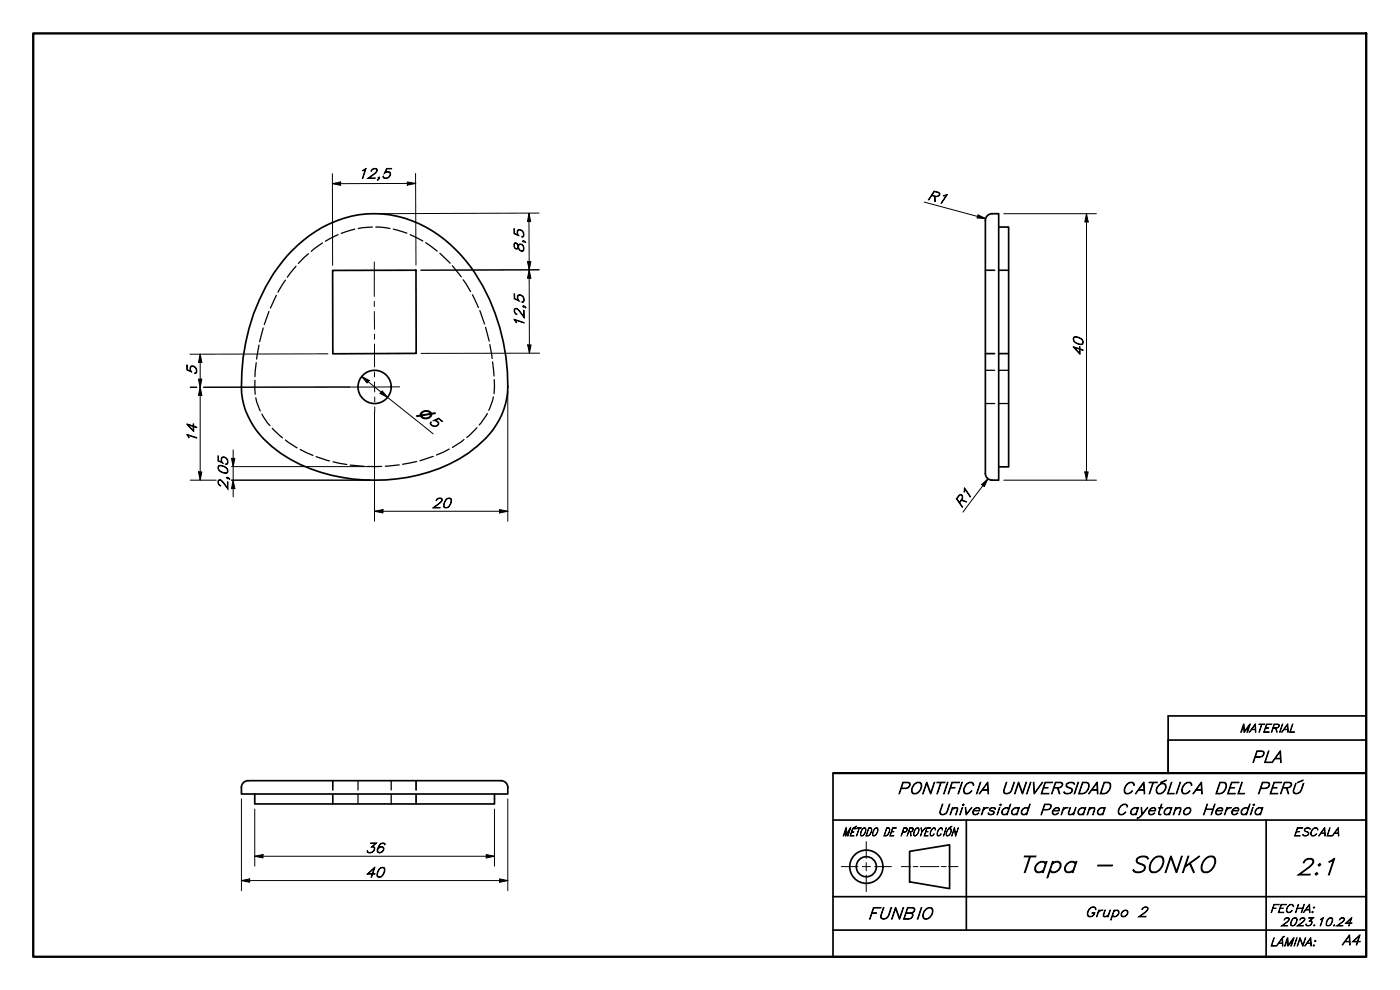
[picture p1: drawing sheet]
<svg xmlns="http://www.w3.org/2000/svg" width="420mm" height="297mm" viewBox="0 0 420 297" stroke-linecap="round" stroke-linejoin="round" font-family="sans-serif">
<!-- layer: Hidden (ISO) -->
<g fill="none" stroke="#000" stroke-width=".38">
<path d="M88.8 79.9l-2.6 3.3M92.6 76.1l-3.1 2.9M96.8 72.9l-3.4 2.5M101.5 70.4l-3.8 2M106.5 68.8l-4.1 1.2M111.8 68.1l-4.3 .5M112.8 68.1l4.2 .5M118 68.8l4.1 1.2M123.1 70.4l3.8 1.9M127.8 72.8l3.4 2.6M132 76l3.1 3M135.8 79.7l2.6 3.3"/>
<path d="M79 98.4l-1.1 4.1M80.7 93.5l-1.4 3.9M82.9 88.6l-1.7 3.8M85.7 84.1l-2.3 3.6M139 83.9l2.2 3.6M141.8 88.4l1.8 3.9M144 93.2l1.4 4M145.7 98.2l1.1 4.1M295.7 81.1h2.8M299.9 81.1h2.8M76.5 114.1l.1 4.2M76.8 119.4l1.3 3.9"/>
<path d="M76.9 108.8l-.4 4.2M77.7 103.6l-.7 4.1M147 103.4l.7 4.2M147.8 108.6l.5 4.2M148.1 119.1l-1.4 4M148.3 113.9v4.2M295.7 106.2h2.8M295.7 106h2.8M295.7 111.1h2.8M299.9 106.2h2.8M299.9 106h2.8M299.9 111.1h2.8"/>
<path d="M78.6 124.3l1.7 2.7 .7 .7M81.7 128.5l3.1 2.9M85.7 132l3.5 2.4M90.1 134.9l3.8 1.7M94.9 137l4 1.3M99.9 138.5l4.2 .9M105.1 139.6l4.2 .3M110.4 139.9h4.2M119.8 139.5l-4.2 .4M125 138.5l-4.2 .8M130 137l-4 1.2M134.8 134.7l-3.8 1.8"/>
<path d="M139.3 131.9l-3.5 2.3M143.1 128.3l-3 2.9M146.2 124.1l-2.4 3.4M295.7 121.1h2.8M299.9 121.1h2.8M99.8 234.2v2.8M99.8 238.4v2.8M99.9 234.2v2.8M99.9 238.4v2.8M107.4 234.2v2.8M107.4 238.4v2.8M117.4 234.2v2.8"/>
<path d="M117.4 238.4v2.8M124.8 234.2v2.8M124.8 238.4v2.8M124.9 234.2v2.8M124.9 238.4v2.8"/>
</g>
<!-- layer: Visible (ISO) -->
<g fill="none" stroke="#000" stroke-width=".51">
<path d="M87.8 75.1a33.1 33.1 0 0 1 35.8-8.9 41.7 41.7 0 0 1 21.3 19.6 60.1 60.1 0 0 1 7.2 33.7 25.8 25.8 0 0 1-11.5 16.4 52.5 52.5 0 0 1-41.1 6.7 39.8 39.8 0 0 1-22.5-13.5 22.7 22.7 0 0 1-4.4-17.4 57.7 57.7 0 0 1 15.2-36.6zM296.3 64.7a3.6 3.6 0 0 1 3.4-.6v80a3.6 3.6 0 0 1-3.4-.6l-.6-1.4v-76zM299.7 68.1h3v71.9M99.8 81.1h25l.1 24.9-25 .2zM299.7 140.1h3M72.5 236.2a2 2 0 0 1 1.9-2h76a2 2 0 0 1 2 2M72.5 236.2v2h79.9v-2M76.5 238.2v3h71.9v-3"/>
<circle cx="112.4" cy="116.1" r="5"/>
</g>
<!-- layer: Hidden (ISO) -->
<g fill="#000">
<circle cx="152.4" cy="238.2" r=".19"/>
<circle cx="148.4" cy="241.2" r=".19"/>
</g>
<!-- layer: Border (ISO) -->
<path d="M10 10h400v277.1h-400z" fill="none" stroke="#000" stroke-width=".7"/>
<!-- layer: Title (ISO) -->
<g fill="none" stroke="#000" stroke-width=".51">
<path d="M410 214.8h-59.4v17.2M250 232v55.1h160M350.6 222h59.4M410 232h-160h160M250 246h160M273 255.4l12-1.9v13.1l-12-2zM290 246v33.1M380 246v41.1M250 279.1h160M250 269h160"/>
<circle cx="260" cy="260.1" r="5"/>
<circle cx="260" cy="260" r="3"/>
</g>
<path d="M260 252.5v5M260 258.8v2.5M252.5 260h5M258.8 260h2.4M260 262.6v4.9M262.5 260h5M270.5 260h2.8M274.1 260h1.4M276.2 260h5.6M282.5 260h1.5M284.7 260h2.8" fill="none" stroke="#000" stroke-width=".3"/>
<!-- layer: Dimension (ISO) -->
<g fill="none" stroke="#000" stroke-width=".3">
<path d="M99.8 55.1l2.4-.5v1zM99.8 52.1v27.5M122.2 54.6l2.6 .4-2.6 .5zM124.7 52.1l.1 27.5M124.8 55l-25 .1M158.3 78.5h1l-.5 2.4zM158.7 64l.6 2.5h-1zM158.7 64l.2 42M161.8 63.9l-48 .2M277.4 60.6l18.4 5M293.5 64.4l2.3 1.2-2.6-.2zM301.2 64.1h27.9"/>
<path d="M326.1 64.1l.5 2.5h-1zM326.1 64.1v80M158.8 80.9l.5 2.6h-1zM161.8 80.9l-35.5 .2M57.1 116.3h2M57.1 116.1h2M59.6 113.8l1-.1-.5 2.6zM60.1 106.2l.5 2.6h-1zM60.1 116.1l.5 2.5h-1zM60.1 106.2v37.9M61.1 116.1h43.8l-43.8 .2M98.4 106.2l-41.4 .1"/>
<path d="M108.5 113l2.3 1.2-.6 .7zM108.5 113l21.5 17.2M114.7 117.3l1.6 1.9-2.3-1.2zM152.4 117.5v38.9M158.4 103.5h1l-.5 2.5zM161.9 106h-35.5M69.5 137.5h1l-.5 2.5zM70 135v14.1M112.4 123.6v32.8M57.1 144.1h7.8M59.6 141.6h1l-.5 2.5zM69.5 140h41.5"/>
<path d="M69.5 144.1h41.5M70 144.1l.5 2.5h-1zM112.4 153.4l2.5-.5v1zM112.4 153.4h40M149.9 152.9l2.5 .5-2.5 .5zM294.6 145.4l1.9-1.7-1.1 2.3zM296.5 143.7l-7.5 10M301.2 144.1h27.9M325.6 141.6h1l-.5 2.5zM72.5 239.7v27.6M152.4 239.7v27.6M76.5 256.9l2.4-.5v1z"/>
<path d="M76.5 256.9h71.9M76.5 242.7v17.2M145.9 256.4l2.5 .5-2.5 .5zM148.4 242.7v17.2M72.5 264.2l2.4-.5v1zM72.5 264.2h79.9M149.9 263.7l2.5 .5-2.5 .5z"/>
</g>
<g fill="#000">
<path d="M99.8 55.1l2.4-.5v1z" fill-rule="evenodd"/>
<path d="M122.2 54.6l2.6 .4-2.6 .5z" fill-rule="evenodd"/>
<path d="M158.3 78.5h1l-.5 2.4z" fill-rule="evenodd"/>
<path d="M158.7 64l.6 2.5h-1z" fill-rule="evenodd"/>
<path d="M293.5 64.4l2.3 1.2-2.6-.2z" fill-rule="evenodd"/>
<path d="M326.1 64.1l.5 2.5h-1z" fill-rule="evenodd"/>
<path d="M158.8 80.9l.5 2.6h-1z" fill-rule="evenodd"/>
<path d="M59.6 113.8l1-.1-.5 2.6z" fill-rule="evenodd"/>
<path d="M60.1 106.2l.5 2.6h-1z" fill-rule="evenodd"/>
<path d="M60.1 116.1l.5 2.5h-1z" fill-rule="evenodd"/>
<path d="M108.5 113l2.3 1.2-.6 .7z" fill-rule="evenodd"/>
<path d="M114.7 117.3l1.6 1.9-2.3-1.2z" fill-rule="evenodd"/>
<path d="M158.4 103.5h1l-.5 2.5z" fill-rule="evenodd"/>
<path d="M69.5 137.5h1l-.5 2.5z" fill-rule="evenodd"/>
<path d="M59.6 141.6h1l-.5 2.5z" fill-rule="evenodd"/>
<path d="M70 144.1l.5 2.5h-1z" fill-rule="evenodd"/>
<path d="M112.4 153.4l2.5-.5v1z" fill-rule="evenodd"/>
<path d="M149.9 152.9l2.5 .5-2.5 .5z" fill-rule="evenodd"/>
<path d="M294.6 145.4l1.9-1.7-1.1 2.3z" fill-rule="evenodd"/>
<path d="M325.6 141.6h1l-.5 2.5z" fill-rule="evenodd"/>
<path d="M76.5 256.9l2.4-.5v1z" fill-rule="evenodd"/>
<path d="M145.9 256.4l2.5 .5-2.5 .5z" fill-rule="evenodd"/>
<path d="M72.5 264.2l2.4-.5v1z" fill-rule="evenodd"/>
<path d="M149.9 263.7l2.5 .5-2.5 .5z" fill-rule="evenodd"/>
</g>
<!-- layer: Center Mark (ISO) -->
<path d="M120 116.1h-15.1" fill="none" stroke="#000" stroke-width=".3"/>
<!-- layer: Centerline (ISO) -->
<path d="M112.3 78.6v10.3M112.3 90.4v1.5M112.3 93.5l.1 5.3M112.4 114.6l.1 3M112.4 100.3v1.5M112.4 103.2v6.9M112.4 111.6v1.5M112.5 119.1v1.5M112.5 122.1v1.5" fill="none" stroke="#000" stroke-width=".3"/>
<g font-size="7">
<text x="305.6" y="261.8">Tapa</text>
<text x="327.9" y="261.8">- SONKO</text>
<text x="389.1" y="262.5">2:1</text>
</g>
<g font-size="5">
<text x="375.4" y="228.8">PLA</text>
<text x="269.2" y="238.2">PONTIFICIA UNIVERSIDAD CATÓLICA DEL PERÚ</text>
<text x="260.3" y="275.8">FUNBIO</text>
</g>
<g font-size="4.6">
<text x="281.2" y="244.5">Universidad Peruana</text>
<text x="334.8" y="244.5">Cayetano</text>
<text x="360.6" y="244.5">Heredia</text>
</g>
<g font-size="4.2">
<text x="107.3" y="53.5">12,5</text>
<text x="278.1" y="59.8" transform="rotate(15 278.1 59.8)">R1</text>
<text x="157.2" y="76" transform="rotate(-90 157.2 76)">8,5</text>
<text x="157.3" y="98.4" transform="rotate(-90 157.3 98.4)">12,5</text>
<text x="325.1" y="106.9" transform="rotate(-90 325.1 106.9)">40</text>
<text x="59.1" y="112.6" transform="rotate(-90 59.1 112.6)">5</text>
<text x="59.1" y="133" transform="rotate(-90 59.1 133)">14</text>
<text x="68.4" y="147.1" transform="rotate(-90 68.4 147.1)">2,05</text>
<text x="129.6" y="152.4">20</text>
<text x="288.5" y="152.6" transform="rotate(-53 288.5 152.6)">R1</text>
<text x="109.6" y="255.9">36</text>
<text x="109.6" y="263.2">40</text>
<text x="325.6" y="275.1">Grupo 2</text>
<text x="402.7" y="283.5">A4</text>
</g>
<text font-size="4.1" x="125.3" y="124.2" transform="rotate(39 125.3 124.2)">⌀5</text>
<g font-size="3.5">
<text x="372" y="219.7">MATERIAL</text>
<text x="252.8" y="250.8">MÉTODO DE PROYECCIÓN</text>
<text x="388.1" y="250.8">ESCALA</text>
<text x="381.1" y="273.8">FECHA:</text>
<text x="384.4" y="277.8">2023.10.24</text>
<text x="381.1" y="283.8">LÁMINA:</text>
</g>
</svg>
